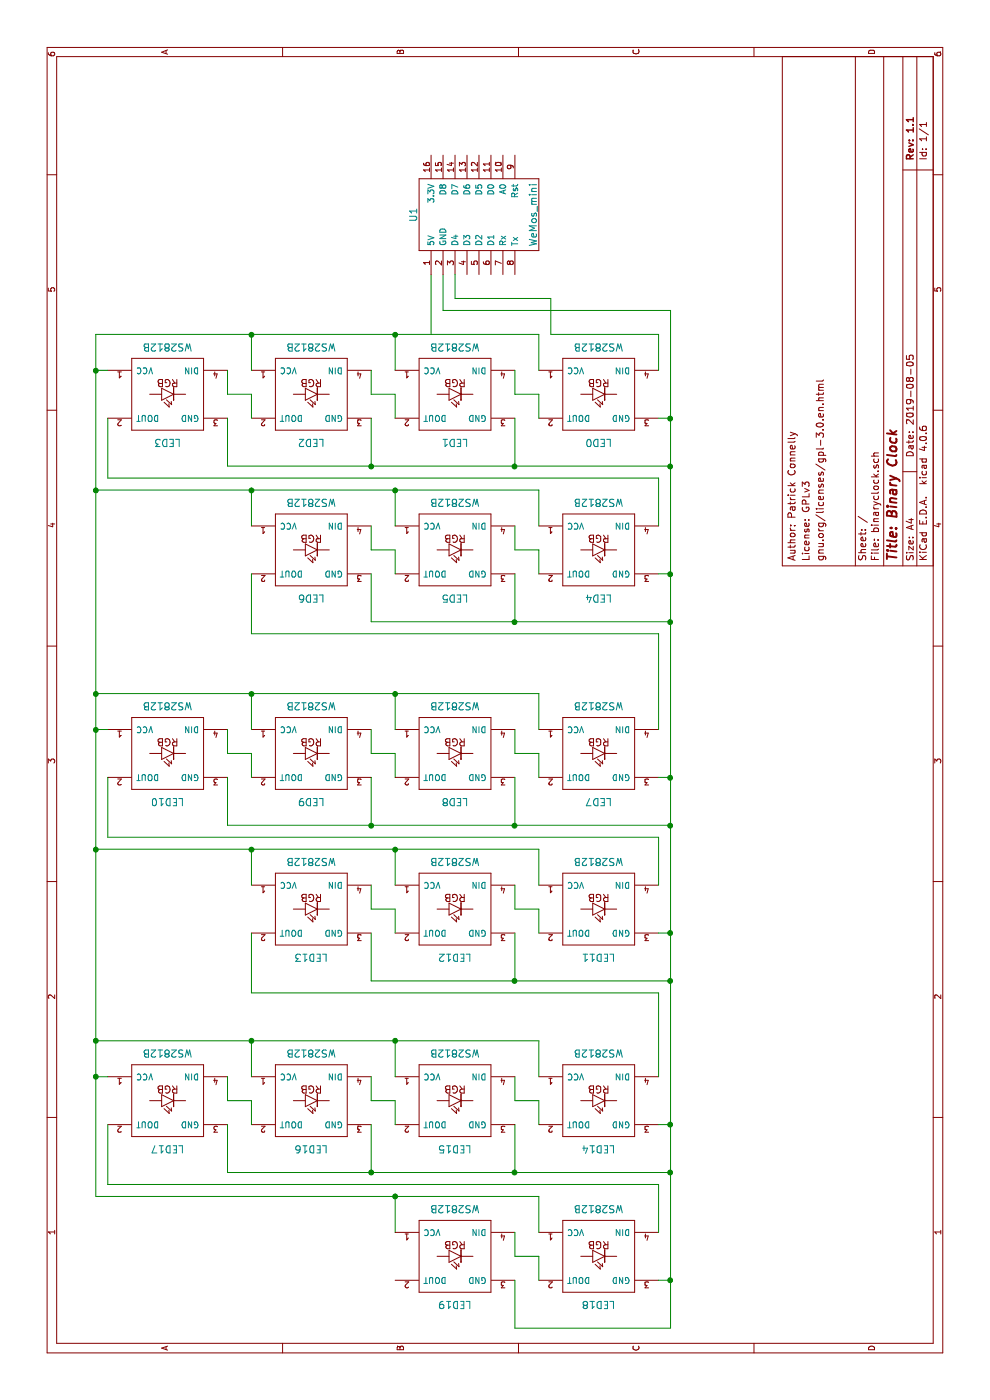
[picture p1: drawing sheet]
EESchema Schematic File Version 2
LIBS:power
LIBS:device
LIBS:switches
LIBS:relays
LIBS:motors
LIBS:transistors
LIBS:conn
LIBS:linear
LIBS:regul
LIBS:74xx
LIBS:cmos4000
LIBS:adc-dac
LIBS:memory
LIBS:xilinx
LIBS:microcontrollers
LIBS:dsp
LIBS:microchip
LIBS:analog_switches
LIBS:motorola
LIBS:texas
LIBS:intel
LIBS:audio
LIBS:interface
LIBS:digital-audio
LIBS:philips
LIBS:display
LIBS:cypress
LIBS:siliconi
LIBS:opto
LIBS:atmel
LIBS:contrib
LIBS:valves
LIBS:microchip_dspic33dsc
LIBS:ESP8266
LIBS:ws2812b
LIBS:wemos_mini
LIBS:binaryclock-cache
EELAYER 25 0
EELAYER END
$Descr A4 11693 8268
encoding utf-8
Sheet 1 1
Title "Binary Clock"
Date "2019-08-05"
Rev "1.1"
Comp ""
Comment1 ""
Comment2 "gnu.org/licenses/gpl-3.0.en.html"
Comment3 "License: GPLv3"
Comment4 "Author: Patrick Connelly"
$EndDescr
$Comp
L WS2812B LED0
U 1 1
P 8400 5000
F 0 "LED0" H 8400 4600 60  0000 C CNN
F 1 "WS2812B" H 8400 5400 60  0000 C CNN
F 2 "" V 8350 5000 60  0000 C CNN
F 3 "" V 8350 5000 60  0000 C CNN
	1    8400 5000
	0    1    1    0   
$EndComp
$Comp
L WS2812B LED4
U 1 1
P 7100 5000
F 0 "LED4" H 7100 4600 60  0000 C CNN
F 1 "WS2812B" H 7100 5400 60  0000 C CNN
F 2 "" V 7050 5000 60  0000 C CNN
F 3 "" V 7050 5000 60  0000 C CNN
	1    7100 5000
	0    1    1    0   
$EndComp
$Comp
L WS2812B LED6
U 1 1
P 7100 2600
F 0 "LED6" H 7100 2200 60  0000 C CNN
F 1 "WS2812B" H 7100 3000 60  0000 C CNN
F 2 "" V 7050 2600 60  0000 C CNN
F 3 "" V 7050 2600 60  0000 C CNN
	1    7100 2600
	0    1    1    0   
$EndComp
$Comp
L WS2812B LED1
U 1 1
P 8400 3800
F 0 "LED1" H 8400 3400 60  0000 C CNN
F 1 "WS2812B" H 8400 4200 60  0000 C CNN
F 2 "" V 8350 3800 60  0000 C CNN
F 3 "" V 8350 3800 60  0000 C CNN
	1    8400 3800
	0    1    1    0   
$EndComp
$Comp
L WS2812B LED3
U 1 1
P 8400 1400
F 0 "LED3" H 8400 1000 60  0000 C CNN
F 1 "WS2812B" H 8400 1800 60  0000 C CNN
F 2 "" V 8350 1400 60  0000 C CNN
F 3 "" V 8350 1400 60  0000 C CNN
	1    8400 1400
	0    1    1    0   
$EndComp
$Comp
L WS2812B LED5
U 1 1
P 7100 3800
F 0 "LED5" H 7100 3400 60  0000 C CNN
F 1 "WS2812B" H 7100 4200 60  0000 C CNN
F 2 "" V 7050 3800 60  0000 C CNN
F 3 "" V 7050 3800 60  0000 C CNN
	1    7100 3800
	0    1    1    0   
$EndComp
$Comp
L WS2812B LED2
U 1 1
P 8400 2600
F 0 "LED2" H 8400 2200 60  0000 C CNN
F 1 "WS2812B" H 8400 3000 60  0000 C CNN
F 2 "" V 8350 2600 60  0000 C CNN
F 3 "" V 8350 2600 60  0000 C CNN
	1    8400 2600
	0    1    1    0   
$EndComp
Wire Wire Line
	8200 4500 8400 4500
Wire Wire Line
	8400 4500 8400 4300
Wire Wire Line
	8400 4300 8600 4300
Wire Wire Line
	8200 3300 8400 3300
Wire Wire Line
	8400 3300 8400 3100
Wire Wire Line
	8400 3100 8600 3100
Wire Wire Line
	8200 2100 8400 2100
Wire Wire Line
	8400 2100 8400 1900
Wire Wire Line
	8400 1900 8600 1900
Wire Wire Line
	6900 4500 7100 4500
Wire Wire Line
	7100 4500 7100 4300
Wire Wire Line
	7100 4300 7300 4300
Wire Wire Line
	6900 3300 7100 3300
Wire Wire Line
	7100 3300 7100 3100
Wire Wire Line
	7100 3100 7300 3100
Wire Wire Line
	8200 900  7700 900 
Wire Wire Line
	7700 900  7700 5500
Wire Wire Line
	7700 5500 7300 5500
Wire Wire Line
	8900 800  8900 4500
Wire Wire Line
	1700 800  8900 800 
Wire Wire Line
	8600 900  8600 800 
Connection ~ 8600 800 
Wire Wire Line
	8600 2100 8900 2100
Connection ~ 8900 2100
Wire Wire Line
	8600 3300 8900 3300
Connection ~ 8900 3300
Wire Wire Line
	8900 3600 9400 3600
Wire Wire Line
	8900 4500 8600 4500
Wire Wire Line
	9200 4600 8900 4600
Wire Wire Line
	8900 4600 8900 5500
Wire Wire Line
	8900 5500 8600 5500
Wire Wire Line
	9400 3700 9100 3700
Wire Wire Line
	9100 5600 9100 3700
Wire Wire Line
	600  5600 9100 5600
Wire Wire Line
	8200 5600 8200 5500
Wire Wire Line
	6900 5600 6900 5500
Connection ~ 8200 5600
Wire Wire Line
	8200 1900 7800 1900
Wire Wire Line
	7800 1900 7800 5600
Connection ~ 7800 5600
Wire Wire Line
	8200 4300 7800 4300
Connection ~ 7800 4300
Wire Wire Line
	8200 3100 7800 3100
Connection ~ 7800 3100
Wire Wire Line
	6500 3100 6500 5600
Wire Wire Line
	6500 3100 6900 3100
Connection ~ 6900 5600
Wire Wire Line
	6900 4300 6500 4300
Connection ~ 6500 4300
$Comp
L WS2812B LED7
U 1 1
P 5400 5000
F 0 "LED7" H 5400 4600 60  0000 C CNN
F 1 "WS2812B" H 5400 5400 60  0000 C CNN
F 2 "" V 5350 5000 60  0000 C CNN
F 3 "" V 5350 5000 60  0000 C CNN
	1    5400 5000
	0    1    1    0   
$EndComp
$Comp
L WS2812B LED11
U 1 1
P 4100 5000
F 0 "LED11" H 4100 4600 60  0000 C CNN
F 1 "WS2812B" H 4100 5400 60  0000 C CNN
F 2 "" V 4050 5000 60  0000 C CNN
F 3 "" V 4050 5000 60  0000 C CNN
	1    4100 5000
	0    1    1    0   
$EndComp
$Comp
L WS2812B LED13
U 1 1
P 4100 2600
F 0 "LED13" H 4100 2200 60  0000 C CNN
F 1 "WS2812B" H 4100 3000 60  0000 C CNN
F 2 "" V 4050 2600 60  0000 C CNN
F 3 "" V 4050 2600 60  0000 C CNN
	1    4100 2600
	0    1    1    0   
$EndComp
$Comp
L WS2812B LED8
U 1 1
P 5400 3800
F 0 "LED8" H 5400 3400 60  0000 C CNN
F 1 "WS2812B" H 5400 4200 60  0000 C CNN
F 2 "" V 5350 3800 60  0000 C CNN
F 3 "" V 5350 3800 60  0000 C CNN
	1    5400 3800
	0    1    1    0   
$EndComp
$Comp
L WS2812B LED10
U 1 1
P 5400 1400
F 0 "LED10" H 5400 1000 60  0000 C CNN
F 1 "WS2812B" H 5400 1800 60  0000 C CNN
F 2 "" V 5350 1400 60  0000 C CNN
F 3 "" V 5350 1400 60  0000 C CNN
	1    5400 1400
	0    1    1    0   
$EndComp
$Comp
L WS2812B LED12
U 1 1
P 4100 3800
F 0 "LED12" H 4100 3400 60  0000 C CNN
F 1 "WS2812B" H 4100 4200 60  0000 C CNN
F 2 "" V 4050 3800 60  0000 C CNN
F 3 "" V 4050 3800 60  0000 C CNN
	1    4100 3800
	0    1    1    0   
$EndComp
$Comp
L WS2812B LED9
U 1 1
P 5400 2600
F 0 "LED9" H 5400 2200 60  0000 C CNN
F 1 "WS2812B" H 5400 3000 60  0000 C CNN
F 2 "" V 5350 2600 60  0000 C CNN
F 3 "" V 5350 2600 60  0000 C CNN
	1    5400 2600
	0    1    1    0   
$EndComp
Wire Wire Line
	5200 4500 5400 4500
Wire Wire Line
	5400 4500 5400 4300
Wire Wire Line
	5400 4300 5600 4300
Wire Wire Line
	5200 3300 5400 3300
Wire Wire Line
	5400 3300 5400 3100
Wire Wire Line
	5400 3100 5600 3100
Wire Wire Line
	5200 2100 5400 2100
Wire Wire Line
	5400 2100 5400 1900
Wire Wire Line
	5400 1900 5600 1900
Wire Wire Line
	3900 4500 4100 4500
Wire Wire Line
	4100 4500 4100 4300
Wire Wire Line
	4100 4300 4300 4300
Wire Wire Line
	3900 3300 4100 3300
Wire Wire Line
	4100 3300 4100 3100
Wire Wire Line
	4100 3100 4300 3100
Wire Wire Line
	5200 900  4700 900 
Wire Wire Line
	4700 900  4700 5500
Wire Wire Line
	4700 5500 4300 5500
Wire Wire Line
	5200 5600 5200 5500
Wire Wire Line
	3900 5600 3900 5500
Connection ~ 5200 5600
Wire Wire Line
	5200 1900 4800 1900
Wire Wire Line
	4800 1900 4800 5600
Connection ~ 4800 5600
Wire Wire Line
	5200 4300 4800 4300
Connection ~ 4800 4300
Wire Wire Line
	5200 3100 4800 3100
Connection ~ 4800 3100
Wire Wire Line
	3500 3100 3500 5600
Wire Wire Line
	3500 3100 3900 3100
Connection ~ 3900 5600
Wire Wire Line
	3500 4300 3900 4300
Connection ~ 3500 4300
$Comp
L WS2812B LED14
U 1 1
P 2500 5000
F 0 "LED14" H 2500 4600 60  0000 C CNN
F 1 "WS2812B" H 2500 5400 60  0000 C CNN
F 2 "" V 2450 5000 60  0000 C CNN
F 3 "" V 2450 5000 60  0000 C CNN
	1    2500 5000
	0    1    1    0   
$EndComp
$Comp
L WS2812B LED18
U 1 1
P 1200 5000
F 0 "LED18" H 1200 4600 60  0000 C CNN
F 1 "WS2812B" H 1200 5400 60  0000 C CNN
F 2 "" V 1150 5000 60  0000 C CNN
F 3 "" V 1150 5000 60  0000 C CNN
	1    1200 5000
	0    1    1    0   
$EndComp
$Comp
L WS2812B LED15
U 1 1
P 2500 3800
F 0 "LED15" H 2500 3400 60  0000 C CNN
F 1 "WS2812B" H 2500 4200 60  0000 C CNN
F 2 "" V 2450 3800 60  0000 C CNN
F 3 "" V 2450 3800 60  0000 C CNN
	1    2500 3800
	0    1    1    0   
$EndComp
$Comp
L WS2812B LED17
U 1 1
P 2500 1400
F 0 "LED17" H 2500 1000 60  0000 C CNN
F 1 "WS2812B" H 2500 1800 60  0000 C CNN
F 2 "" V 2450 1400 60  0000 C CNN
F 3 "" V 2450 1400 60  0000 C CNN
	1    2500 1400
	0    1    1    0   
$EndComp
$Comp
L WS2812B LED19
U 1 1
P 1200 3800
F 0 "LED19" H 1200 3400 60  0000 C CNN
F 1 "WS2812B" H 1200 4200 60  0000 C CNN
F 2 "" V 1150 3800 60  0000 C CNN
F 3 "" V 1150 3800 60  0000 C CNN
	1    1200 3800
	0    1    1    0   
$EndComp
$Comp
L WS2812B LED16
U 1 1
P 2500 2600
F 0 "LED16" H 2500 2200 60  0000 C CNN
F 1 "WS2812B" H 2500 3000 60  0000 C CNN
F 2 "" V 2450 2600 60  0000 C CNN
F 3 "" V 2450 2600 60  0000 C CNN
	1    2500 2600
	0    1    1    0   
$EndComp
Wire Wire Line
	2300 4500 2500 4500
Wire Wire Line
	2500 4500 2500 4300
Wire Wire Line
	2500 4300 2700 4300
Wire Wire Line
	2300 3300 2500 3300
Wire Wire Line
	2500 3300 2500 3100
Wire Wire Line
	2500 3100 2700 3100
Wire Wire Line
	2300 2100 2500 2100
Wire Wire Line
	2500 2100 2500 1900
Wire Wire Line
	2500 1900 2700 1900
Wire Wire Line
	1000 4500 1200 4500
Wire Wire Line
	1200 4500 1200 4300
Wire Wire Line
	1200 4300 1400 4300
Wire Wire Line
	2300 900  1800 900 
Wire Wire Line
	1800 900  1800 5500
Wire Wire Line
	1800 5500 1400 5500
Wire Wire Line
	2300 5600 2300 5500
Wire Wire Line
	1000 5600 1000 5500
Connection ~ 2300 5600
Wire Wire Line
	1900 1900 1900 5600
Connection ~ 1900 5600
Wire Wire Line
	2300 4300 1900 4300
Connection ~ 1900 4300
Wire Wire Line
	2300 3100 1900 3100
Connection ~ 1900 3100
Connection ~ 1000 5600
Wire Wire Line
	1000 4300 600  4300
Wire Wire Line
	600  4300 600  5600
Connection ~ 6500 5600
Wire Wire Line
	2700 800  2700 900 
Connection ~ 2700 800 
Wire Wire Line
	5600 900  5600 800 
Connection ~ 5600 800 
Wire Wire Line
	5900 4500 5600 4500
Wire Wire Line
	5900 800  5900 4500
Connection ~ 5900 800 
Wire Wire Line
	5600 2100 5900 2100
Connection ~ 5900 2100
Wire Wire Line
	5600 3300 5900 3300
Connection ~ 5900 3300
Wire Wire Line
	4600 4500 4300 4500
Wire Wire Line
	4600 800  4600 4500
Connection ~ 4600 800 
Wire Wire Line
	4300 3300 4600 3300
Connection ~ 4600 3300
Wire Wire Line
	4300 2100 4600 2100
Connection ~ 4600 2100
Wire Wire Line
	5600 5500 6400 5500
Wire Wire Line
	6400 5500 6400 2100
Wire Wire Line
	6400 2100 6900 2100
Wire Wire Line
	2700 5500 3400 5500
Wire Wire Line
	3400 5500 3400 2100
Wire Wire Line
	3400 2100 3900 2100
Wire Wire Line
	3000 4500 2700 4500
Wire Wire Line
	3000 800  3000 4500
Connection ~ 3000 800 
Wire Wire Line
	2700 2100 3000 2100
Connection ~ 3000 2100
Wire Wire Line
	2700 3300 3000 3300
Connection ~ 3000 3300
Wire Wire Line
	1700 4500 1400 4500
Wire Wire Line
	1700 800  1700 4500
Wire Wire Line
	1400 3300 1700 3300
Connection ~ 1700 3300
Wire Wire Line
	7600 4500 7300 4500
Wire Wire Line
	7600 800  7600 4500
Connection ~ 7600 800 
Wire Wire Line
	7300 2100 7600 2100
Connection ~ 7600 2100
Wire Wire Line
	7300 3300 7600 3300
Connection ~ 7600 3300
Connection ~ 3500 5600
Wire Wire Line
	1900 1900 2300 1900
$Comp
L WeMos_mini U1
U 1 1
P 9900 3950
F 0 "U1" H 9900 4450 60  0000 C CNN
F 1 "WeMos_mini" H 9900 3450 60  0000 C CNN
F 2 "" H 10450 3250 60  0000 C CNN
F 3 "" H 10450 3250 60  0000 C CNN
	1    9900 3950
	1    0    0    -1  
$EndComp
Wire Wire Line
	9200 4600 9200 3800
Wire Wire Line
	9200 3800 9400 3800
$EndSCHEMATC
